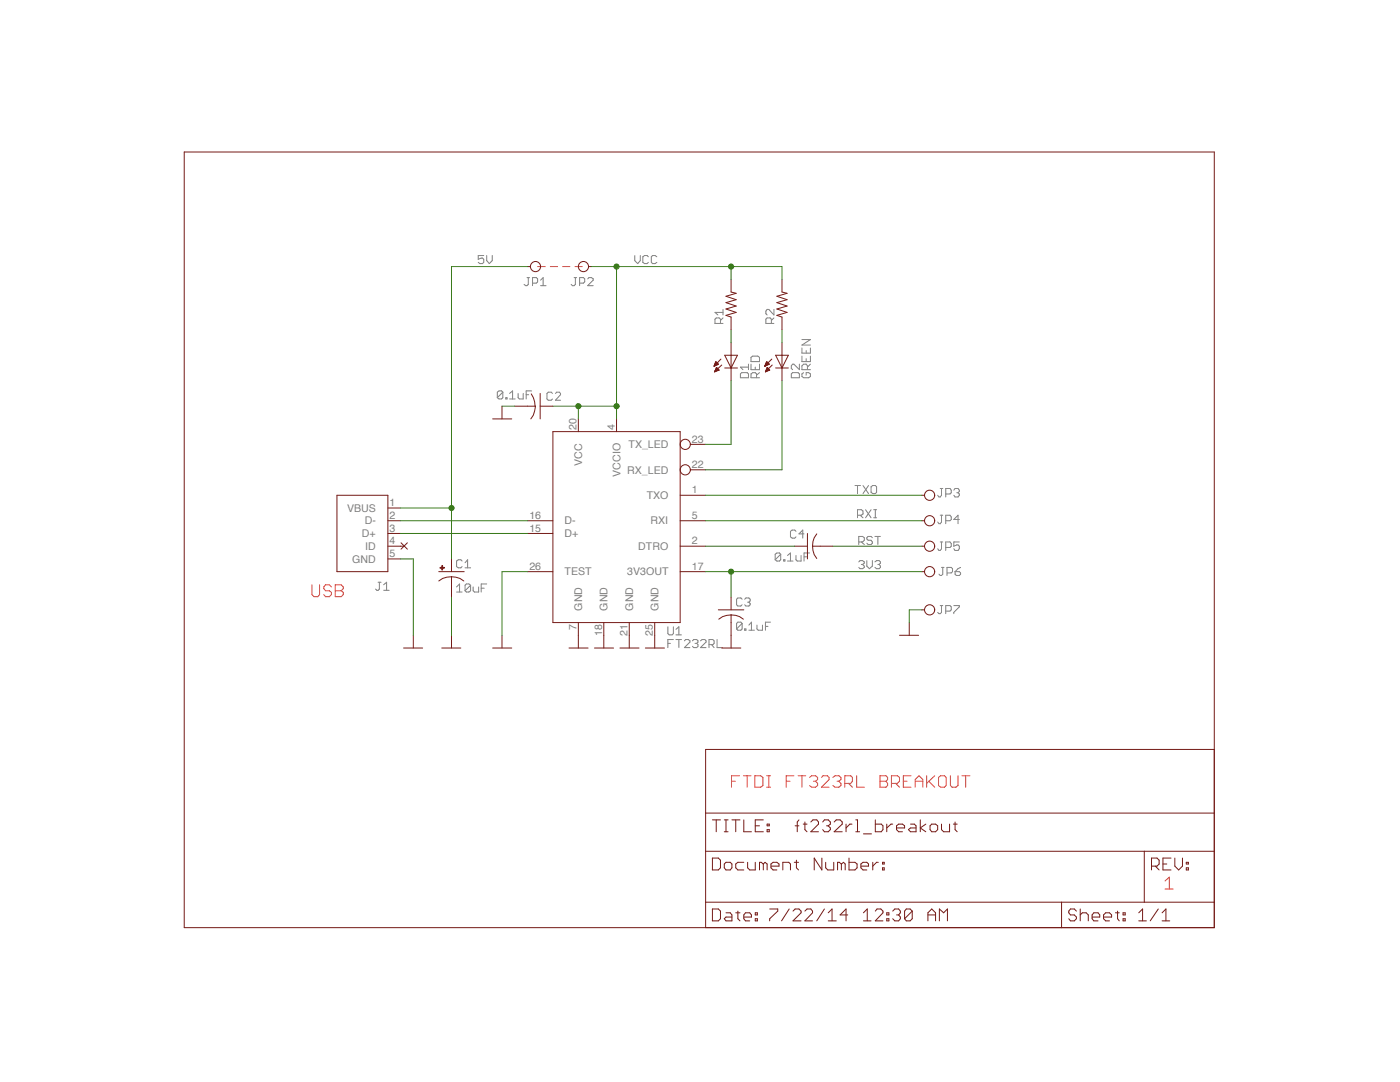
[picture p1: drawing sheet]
<?xml version="1.0" encoding="utf-8"?>
<!DOCTYPE eagle SYSTEM "eagle.dtd">
<eagle version="6.5.0">
<drawing>
<settings>
<setting alwaysvectorfont="no"/>
<setting verticaltext="up"/>
</settings>
<grid distance="0.1" unitdist="inch" unit="inch" style="lines" multiple="1" display="no" altdistance="0.01" altunitdist="inch" altunit="inch"/>
<schematic xreflabel="%F%N/%S.%C%R" xrefpart="/%S.%C%R">
<libraries>
<library name="ft232rl_breakout">
<symbols>
<symbol name="FT232RL">
<wire x1="-12.7" y1="22.86" x2="12.7" y2="22.86" width="0.254" layer="94"/>
<wire x1="12.7" y1="22.86" x2="12.7" y2="-15.24" width="0.254" layer="94"/>
<wire x1="12.7" y1="-15.24" x2="-12.7" y2="-15.24" width="0.254" layer="94"/>
<wire x1="-12.7" y1="-15.24" x2="-12.7" y2="22.86" width="0.254" layer="94"/>
<pin name="3V3OUT" x="17.78" y="-5.08" length="middle" direction="pwr" rot="R180"/>
<pin name="D+" x="-17.78" y="2.54" length="middle" direction="pas"/>
<pin name="D-" x="-17.78" y="5.08" length="middle" direction="pas"/>
<pin name="DTRO" x="17.78" y="0" length="middle" direction="out" rot="R180"/>
<pin name="GND@1" x="-7.62" y="-17.78" length="short" direction="pwr" rot="R90"/>
<pin name="GND@2" x="-2.54" y="-17.78" length="short" direction="pwr" rot="R90"/>
<pin name="GND@3" x="2.54" y="-17.78" length="short" direction="pwr" rot="R90"/>
<pin name="GND@4" x="7.62" y="-17.78" length="short" direction="pwr" rot="R90"/>
<pin name="RXI" x="17.78" y="5.08" length="middle" direction="in" rot="R180"/>
<pin name="RX_LED" x="17.78" y="15.24" length="middle" direction="out" function="dot" rot="R180"/>
<pin name="TEST" x="-17.78" y="-5.08" length="middle" direction="in"/>
<pin name="TXO" x="17.78" y="10.16" length="middle" direction="out" rot="R180"/>
<pin name="TX_LED" x="17.78" y="20.32" length="middle" direction="out" function="dot" rot="R180"/>
<pin name="VCC" x="-7.62" y="25.4" length="short" direction="pwr" rot="R270"/>
<pin name="VCCIO" x="0" y="25.4" length="short" direction="pwr" rot="R270"/>
<text x="10.16" y="-17.78" size="1.778" layer="95">&gt;NAME</text>
<text x="10.16" y="-20.32" size="1.778" layer="96">&gt;VALUE</text>
</symbol>
<symbol name="C-US">
<wire x1="-2.54" y1="0" x2="2.54" y2="0" width="0.254" layer="94"/>
<wire x1="0" y1="-1.016" x2="0" y2="-1.0161" width="0.1524" layer="94"/>
<wire x1="0" y1="-1.0161" x2="0" y2="-2.54" width="0.1524" layer="94"/>
<wire x1="0" y1="-1" x2="2.4892" y2="-1.8542" width="0.254" layer="94" curve="-37.878202"/>
<wire x1="-2.4668" y1="-1.8504" x2="0" y2="-1.0161" width="0.254" layer="94" curve="-37.373024"/>
<pin name="1" x="0" y="2.54" visible="off" length="short" direction="pas" swaplevel="1" rot="R270"/>
<pin name="2" x="0" y="-5.08" visible="off" length="short" direction="pas" swaplevel="1" rot="R90"/>
<text x="1.016" y="0.635" size="1.778" layer="95">&gt;NAME</text>
<text x="1.016" y="-4.191" size="1.778" layer="96">&gt;VALUE</text>
</symbol>
<symbol name="CPOL-US">
<rectangle x1="-2.253" y1="0.668" x2="-1.364" y2="0.795" layer="94"/>
<rectangle x1="-1.872" y1="0.287" x2="-1.745" y2="1.176" layer="94"/>
<wire x1="-2.54" y1="0" x2="2.54" y2="0" width="0.254" layer="94"/>
<wire x1="0" y1="-1.016" x2="0" y2="-1.0161" width="0.1524" layer="94"/>
<wire x1="0" y1="-1.0161" x2="0" y2="-2.54" width="0.1524" layer="94"/>
<wire x1="0" y1="-1" x2="2.4892" y2="-1.8542" width="0.254" layer="94" curve="-37.878202"/>
<wire x1="-2.4669" y1="-1.8504" x2="0" y2="-1.0161" width="0.254" layer="94" curve="-37.376341"/>
<pin name="+" x="0" y="2.54" visible="off" length="short" direction="pas" swaplevel="1" rot="R270"/>
<pin name="-" x="0" y="-5.08" visible="off" length="short" direction="pas" swaplevel="1" rot="R90"/>
<text x="1.016" y="0.635" size="1.778" layer="95">&gt;NAME</text>
<text x="1.016" y="-4.191" size="1.778" layer="96">&gt;VALUE</text>
</symbol>
<symbol name="DOCFIELD">
<wire x1="0" y1="0" x2="71.12" y2="0" width="0.1016" layer="94"/>
<wire x1="101.6" y1="15.24" x2="87.63" y2="15.24" width="0.1016" layer="94"/>
<wire x1="0" y1="0" x2="0" y2="5.08" width="0.1016" layer="94"/>
<wire x1="0" y1="5.08" x2="71.12" y2="5.08" width="0.1016" layer="94"/>
<wire x1="0" y1="5.08" x2="0" y2="15.24" width="0.1016" layer="94"/>
<wire x1="101.6" y1="15.24" x2="101.6" y2="5.08" width="0.1016" layer="94"/>
<wire x1="71.12" y1="5.08" x2="71.12" y2="0" width="0.1016" layer="94"/>
<wire x1="71.12" y1="5.08" x2="87.63" y2="5.08" width="0.1016" layer="94"/>
<wire x1="71.12" y1="0" x2="101.6" y2="0" width="0.1016" layer="94"/>
<wire x1="87.63" y1="15.24" x2="87.63" y2="5.08" width="0.1016" layer="94"/>
<wire x1="87.63" y1="15.24" x2="0" y2="15.24" width="0.1016" layer="94"/>
<wire x1="87.63" y1="5.08" x2="101.6" y2="5.08" width="0.1016" layer="94"/>
<wire x1="101.6" y1="5.08" x2="101.6" y2="0" width="0.1016" layer="94"/>
<wire x1="0" y1="15.24" x2="0" y2="22.86" width="0.1016" layer="94"/>
<wire x1="101.6" y1="35.56" x2="0" y2="35.56" width="0.1016" layer="94"/>
<wire x1="101.6" y1="35.56" x2="101.6" y2="22.86" width="0.1016" layer="94"/>
<wire x1="0" y1="22.86" x2="101.6" y2="22.86" width="0.1016" layer="94"/>
<wire x1="0" y1="22.86" x2="0" y2="35.56" width="0.1016" layer="94"/>
<wire x1="101.6" y1="22.86" x2="101.6" y2="15.24" width="0.1016" layer="94"/>
<text x="1.27" y="1.27" size="2.54" layer="94" font="vector">Date:</text>
<text x="12.7" y="1.27" size="2.54" layer="94" font="vector">&gt;LAST_DATE_TIME</text>
<text x="72.39" y="1.27" size="2.54" layer="94" font="vector">Sheet:</text>
<text x="86.36" y="1.27" size="2.54" layer="94" font="vector">&gt;SHEET</text>
<text x="88.9" y="11.43" size="2.54" layer="94" font="vector">REV:</text>
<text x="1.27" y="19.05" size="2.54" layer="94" font="vector">TITLE:</text>
<text x="1.27" y="11.43" size="2.54" layer="94" font="vector">Document Number:</text>
<text x="17.78" y="19.05" size="2.54" layer="94" font="vector">&gt;DRAWING_NAME</text>
</symbol>
<symbol name="GND">
<wire x1="-1.905" y1="0" x2="1.905" y2="0" width="0.254" layer="94"/>
<pin name="GND" x="0" y="2.54" visible="off" length="short" direction="sup" rot="R270"/>
</symbol>
<symbol name="LED">
<wire x1="1.27" y1="0" x2="0" y2="-2.54" width="0.254" layer="94"/>
<wire x1="0" y1="-2.54" x2="-1.27" y2="0" width="0.254" layer="94"/>
<wire x1="1.27" y1="-2.54" x2="0" y2="-2.54" width="0.254" layer="94"/>
<wire x1="0" y1="-2.54" x2="-1.27" y2="-2.54" width="0.254" layer="94"/>
<wire x1="1.27" y1="0" x2="0" y2="0" width="0.254" layer="94"/>
<wire x1="0" y1="0" x2="-1.27" y2="0" width="0.254" layer="94"/>
<wire x1="0" y1="0" x2="0" y2="-2.54" width="0.1524" layer="94"/>
<wire x1="-2.032" y1="-0.762" x2="-3.429" y2="-2.159" width="0.1524" layer="94"/>
<wire x1="-1.905" y1="-1.905" x2="-3.302" y2="-3.302" width="0.1524" layer="94"/>
<pin name="A" x="0" y="2.54" visible="off" length="short" direction="pas" rot="R270"/>
<pin name="C" x="0" y="-5.08" visible="off" length="short" direction="pas" rot="R90"/>
<text x="3.556" y="-4.572" size="1.778" layer="95" rot="R90">&gt;NAME</text>
<text x="5.715" y="-4.572" size="1.778" layer="96" rot="R90">&gt;VALUE</text>
<polygon width="0.1524" layer="94">
<vertex x="-3.429" y="-2.159"/>
<vertex x="-3.048" y="-1.27"/>
<vertex x="-2.54" y="-1.778"/>
</polygon>
<polygon width="0.1524" layer="94">
<vertex x="-3.302" y="-3.302"/>
<vertex x="-2.921" y="-2.413"/>
<vertex x="-2.413" y="-2.921"/>
</polygon>
</symbol>
<symbol name="NC">
<wire x1="0" y1="0" x2="-0.762" y2="0" width="0.1524" layer="94"/>
<wire x1="-1.397" y1="0.635" x2="-0.127" y2="-0.635" width="0.254" layer="94"/>
<wire x1="-0.127" y1="0.635" x2="-1.397" y2="-0.635" width="0.254" layer="94"/>
</symbol>
<symbol name="PINHD1">
<pin name="1" x="-2.54" y="0" visible="off" length="short" direction="pas" function="dot"/>
<text x="-6.35" y="3.175" size="1.778" layer="95">&gt;NAME</text>
</symbol>
<symbol name="R-US">
<wire x1="-2.54" y1="0" x2="-2.159" y2="1.016" width="0.2032" layer="94"/>
<wire x1="-2.159" y1="1.016" x2="-1.524" y2="-1.016" width="0.2032" layer="94"/>
<wire x1="-1.524" y1="-1.016" x2="-0.889" y2="1.016" width="0.2032" layer="94"/>
<wire x1="-0.889" y1="1.016" x2="-0.254" y2="-1.016" width="0.2032" layer="94"/>
<wire x1="-0.254" y1="-1.016" x2="0.381" y2="1.016" width="0.2032" layer="94"/>
<wire x1="0.381" y1="1.016" x2="1.016" y2="-1.016" width="0.2032" layer="94"/>
<wire x1="1.016" y1="-1.016" x2="1.651" y2="1.016" width="0.2032" layer="94"/>
<wire x1="1.651" y1="1.016" x2="2.286" y2="-1.016" width="0.2032" layer="94"/>
<wire x1="2.286" y1="-1.016" x2="2.54" y2="0" width="0.2032" layer="94"/>
<pin name="1" x="-5.08" y="0" visible="off" length="short" direction="pas" swaplevel="1"/>
<pin name="2" x="5.08" y="0" visible="off" length="short" direction="pas" swaplevel="1" rot="R180"/>
<text x="-3.81" y="1.4986" size="1.778" layer="95">&gt;NAME</text>
<text x="-3.81" y="-3.302" size="1.778" layer="96">&gt;VALUE</text>
</symbol>
<symbol name="USB">
<wire x1="-5.08" y1="12.7" x2="5.08" y2="12.7" width="0.254" layer="94"/>
<wire x1="5.08" y1="12.7" x2="5.08" y2="-2.54" width="0.254" layer="94"/>
<wire x1="5.08" y1="-2.54" x2="-5.08" y2="-2.54" width="0.254" layer="94"/>
<wire x1="-5.08" y1="12.7" x2="-5.08" y2="-2.54" width="0.254" layer="94"/>
<pin name="D+" x="7.62" y="5.08" length="short" rot="R180"/>
<pin name="D-" x="7.62" y="7.62" length="short" rot="R180"/>
<pin name="GND" x="7.62" y="0" length="short" rot="R180"/>
<pin name="ID" x="7.62" y="2.54" length="short" rot="R180"/>
<pin name="VBUS" x="7.62" y="10.16" length="short" rot="R180"/>
<text x="5.842" y="-6.35" size="1.778" layer="95" rot="MR0">&gt;NAME</text>
</symbol>
</symbols>
<devicesets>
<deviceset name="FT232RL">
<gates>
<gate name="1" symbol="FT232RL" x="0" y="0"/>
</gates>
<devices>
<device name="" package="SSOP28DB">
<connects>
<connect gate="1" pin="3V3OUT" pad="17"/>
<connect gate="1" pin="D+" pad="15"/>
<connect gate="1" pin="D-" pad="16"/>
<connect gate="1" pin="DTRO" pad="2"/>
<connect gate="1" pin="GND@1" pad="7"/>
<connect gate="1" pin="GND@2" pad="18"/>
<connect gate="1" pin="GND@3" pad="21"/>
<connect gate="1" pin="GND@4" pad="25"/>
<connect gate="1" pin="RXI" pad="5"/>
<connect gate="1" pin="RX_LED" pad="22"/>
<connect gate="1" pin="TEST" pad="26"/>
<connect gate="1" pin="TXO" pad="1"/>
<connect gate="1" pin="TX_LED" pad="23"/>
<connect gate="1" pin="VCC" pad="20"/>
<connect gate="1" pin="VCCIO" pad="4"/>
</connects>
<technologies>
<technology name=""/>
</technologies>
</device>
</devices>
</deviceset>
<deviceset name="C-US" prefix="C" uservalue="yes">
<gates>
<gate name="G$1" symbol="C-US" x="0" y="0"/>
</gates>
<devices>
<device name="C0402K" package="C0402K">
<connects>
<connect gate="G$1" pin="1" pad="1"/>
<connect gate="G$1" pin="2" pad="2"/>
</connects>
<technologies>
<technology name=""/>
</technologies>
</device>
</devices>
</deviceset>
<deviceset name="CPOL-US" prefix="C" uservalue="yes">
<gates>
<gate name="G$1" symbol="CPOL-US" x="0" y="0"/>
</gates>
<devices>
<device name="A/3216-18R" package="A/3216-18R">
<connects>
<connect gate="G$1" pin="+" pad="+"/>
<connect gate="G$1" pin="-" pad="-"/>
</connects>
<technologies>
<technology name=""/>
</technologies>
</device>
</devices>
</deviceset>
<deviceset name="DOCFIELD">
<gates>
<gate name="G$1" symbol="DOCFIELD" x="0" y="0"/>
</gates>
<devices>
<device name="">
<technologies>
<technology name=""/>
</technologies>
</device>
</devices>
</deviceset>
<deviceset name="GND" prefix="GND">
<gates>
<gate name="1" symbol="GND" x="0" y="0"/>
</gates>
<devices>
<device name="">
<technologies>
<technology name=""/>
</technologies>
</device>
</devices>
</deviceset>
<deviceset name="LED" prefix="L">
<gates>
<gate name="&gt;NAME" symbol="LED" x="0" y="0"/>
</gates>
<devices>
<device name="" package="LED_0402">
<connects>
<connect gate="&gt;NAME" pin="A" pad="A"/>
<connect gate="&gt;NAME" pin="C" pad="C"/>
</connects>
<technologies>
<technology name=""/>
</technologies>
</device>
</devices>
</deviceset>
<deviceset name="NC">
<gates>
<gate name="G$1" symbol="NC" x="0" y="0"/>
</gates>
<devices>
<device name="">
<technologies>
<technology name=""/>
</technologies>
</device>
</devices>
</deviceset>
<deviceset name="PINHD-1X1" prefix="JP" uservalue="yes">
<gates>
<gate name="G$1" symbol="PINHD1" x="0" y="0"/>
</gates>
<devices>
<device name="" package="1X01">
<connects>
<connect gate="G$1" pin="1" pad="1"/>
</connects>
<technologies>
<technology name=""/>
</technologies>
</device>
</devices>
</deviceset>
<deviceset name="R-US_" prefix="R" uservalue="yes">
<gates>
<gate name="G$1" symbol="R-US" x="0" y="0"/>
</gates>
<devices>
<device name="R0402" package="R0402">
<connects>
<connect gate="G$1" pin="1" pad="1"/>
<connect gate="G$1" pin="2" pad="2"/>
</connects>
<technologies>
<technology name=""/>
</technologies>
</device>
</devices>
</deviceset>
<deviceset name="USB" prefix="J">
<gates>
<gate name="G$1" symbol="USB" x="0" y="0"/>
</gates>
<devices>
<device name="" package="USB-MICRO-ZX62RD-AB-5P8">
<connects>
<connect gate="G$1" pin="D+" pad="3"/>
<connect gate="G$1" pin="D-" pad="2"/>
<connect gate="G$1" pin="GND" pad="5"/>
<connect gate="G$1" pin="ID" pad="4"/>
<connect gate="G$1" pin="VBUS" pad="1"/>
</connects>
<technologies>
<technology name=""/>
</technologies>
</device>
</devices>
</deviceset>
</devicesets>
</library>
</libraries>
<attributes>
</attributes>
<variantdefs>
</variantdefs>
<classes>
<class number="0" name="default" width="0" drill="0">
</class>
<class number="1" name="power" width="0.254" drill="0">
</class>
</classes>
<parts>
<part name="C4" library="ft232rl_breakout" deviceset="C-US" device="C0402K" value="0.1uF"/>
<part name="C1" library="ft232rl_breakout" deviceset="CPOL-US" device="A/3216-18R" value="10uF"/>
<part name="C3" library="ft232rl_breakout" deviceset="C-US" device="C0402K" value="0.1uF"/>
<part name="C2" library="ft232rl_breakout" deviceset="C-US" device="C0402K" value="0.1uF"/>
<part name="U$3" library="ft232rl_breakout" deviceset="NC" device=""/>
<part name="GND5" library="ft232rl_breakout" deviceset="GND" device=""/>
<part name="GND6" library="ft232rl_breakout" deviceset="GND" device=""/>
<part name="GND7" library="ft232rl_breakout" deviceset="GND" device=""/>
<part name="GND9" library="ft232rl_breakout" deviceset="GND" device=""/>
<part name="GND10" library="ft232rl_breakout" deviceset="GND" device=""/>
<part name="GND11" library="ft232rl_breakout" deviceset="GND" device=""/>
<part name="GND12" library="ft232rl_breakout" deviceset="GND" device=""/>
<part name="GND13" library="ft232rl_breakout" deviceset="GND" device=""/>
<part name="GND15" library="ft232rl_breakout" deviceset="GND" device=""/>
<part name="U$20" library="ft232rl_breakout" deviceset="DOCFIELD" device=""/>
<part name="J1" library="ft232rl_breakout" deviceset="USB" device=""/>
<part name="U1" library="ft232rl_breakout" deviceset="FT232RL" device=""/>
<part name="JP3" library="ft232rl_breakout" deviceset="PINHD-1X1" device=""/>
<part name="JP4" library="ft232rl_breakout" deviceset="PINHD-1X1" device=""/>
<part name="JP5" library="ft232rl_breakout" deviceset="PINHD-1X1" device=""/>
<part name="JP2" library="ft232rl_breakout" deviceset="PINHD-1X1" device=""/>
<part name="JP6" library="ft232rl_breakout" deviceset="PINHD-1X1" device=""/>
<part name="JP7" library="ft232rl_breakout" deviceset="PINHD-1X1" device=""/>
<part name="GND1" library="ft232rl_breakout" deviceset="GND" device=""/>
<part name="JP1" library="ft232rl_breakout" deviceset="PINHD-1X1" device=""/>
<part name="R1" library="ft232rl_breakout" deviceset="R-US_" device="R0402"/>
<part name="R2" library="ft232rl_breakout" deviceset="R-US_" device="R0402"/>
<part name="D1" library="ft232rl_breakout" deviceset="LED" device="" value="RED"/>
<part name="D2" library="ft232rl_breakout" deviceset="LED" device="" value="GREEN"/>
</parts>
<sheets>
<sheet>
<plain>
<text x="109.22" y="27.94" size="2.54" layer="97" font="vector">FTDI FT323RL BREAKOUT</text>
<wire x1="0" y1="154.94" x2="205.74" y2="154.94" width="0.1524" layer="94"/>
<wire x1="205.74" y1="154.94" x2="205.74" y2="0" width="0.1524" layer="94"/>
<wire x1="205.74" y1="0" x2="0" y2="0" width="0.1524" layer="94"/>
<wire x1="0" y1="0" x2="0" y2="154.94" width="0.1524" layer="94"/>
<text x="25.4" y="66.04" size="2.54" layer="97">USB</text>
<text x="195.834" y="7.62" size="2.54" layer="97">1</text>
<wire x1="70.612" y1="132.08" x2="79.502" y2="132.08" width="0.1524" layer="97" style="shortdash"/>
</plain>
<instances>
<instance part="C4" gate="G$1" x="124.46" y="76.2" smashed="yes" rot="R90">
<attribute name="NAME" x="121.031" y="77.724" size="1.778" layer="95"/>
<attribute name="VALUE" x="117.983" y="73.152" size="1.778" layer="96"/>
</instance>
<instance part="C1" gate="G$1" x="53.34" y="71.12"/>
<instance part="C3" gate="G$1" x="109.22" y="63.5"/>
<instance part="C2" gate="G$1" x="71.12" y="104.14" smashed="yes" rot="R270">
<attribute name="NAME" x="72.39" y="105.283" size="1.778" layer="95"/>
<attribute name="VALUE" x="62.484" y="105.537" size="1.778" layer="96"/>
</instance>
<instance part="U$3" gate="G$1" x="43.18" y="76.2" rot="R180"/>
<instance part="GND5" gate="1" x="45.72" y="55.88"/>
<instance part="GND6" gate="1" x="53.34" y="55.88"/>
<instance part="GND7" gate="1" x="63.5" y="55.88"/>
<instance part="GND9" gate="1" x="78.74" y="55.88"/>
<instance part="GND10" gate="1" x="83.82" y="55.88"/>
<instance part="GND11" gate="1" x="88.9" y="55.88"/>
<instance part="GND12" gate="1" x="93.98" y="55.88"/>
<instance part="GND13" gate="1" x="109.22" y="55.88"/>
<instance part="GND15" gate="1" x="63.5" y="101.6"/>
<instance part="U$20" gate="G$1" x="104.14" y="0"/>
<instance part="J1" gate="G$1" x="35.56" y="73.66"/>
<instance part="U1" gate="1" x="86.36" y="76.2"/>
<instance part="JP3" gate="G$1" x="149.86" y="86.36" smashed="yes">
<attribute name="NAME" x="150.368" y="85.979" size="1.778" layer="95"/>
</instance>
<instance part="JP4" gate="G$1" x="149.86" y="81.28" smashed="yes">
<attribute name="NAME" x="150.368" y="80.645" size="1.778" layer="95"/>
</instance>
<instance part="JP5" gate="G$1" x="149.86" y="76.2" smashed="yes">
<attribute name="NAME" x="150.368" y="75.311" size="1.778" layer="95"/>
</instance>
<instance part="JP2" gate="G$1" x="78.74" y="132.08" smashed="yes" rot="R180">
<attribute name="NAME" x="77.216" y="128.143" size="1.778" layer="95"/>
</instance>
<instance part="JP6" gate="G$1" x="149.86" y="71.12" smashed="yes">
<attribute name="NAME" x="150.622" y="70.231" size="1.778" layer="95"/>
</instance>
<instance part="JP7" gate="G$1" x="149.86" y="63.5" smashed="yes">
<attribute name="NAME" x="150.368" y="62.611" size="1.778" layer="95"/>
</instance>
<instance part="GND1" gate="1" x="144.78" y="58.42"/>
<instance part="JP1" gate="G$1" x="71.12" y="132.08" smashed="yes">
<attribute name="NAME" x="67.818" y="128.143" size="1.778" layer="95"/>
</instance>
<instance part="R1" gate="G$1" x="109.22" y="124.46" rot="R90"/>
<instance part="R2" gate="G$1" x="119.38" y="124.46" rot="R90"/>
<instance part="D1" gate="&gt;NAME" x="109.22" y="114.3"/>
<instance part="D2" gate="&gt;NAME" x="119.38" y="114.3"/>
</instances>
<busses>
</busses>
<nets>
<net name="GND" class="0">
<segment>
<wire x1="43.18" y1="73.66" x2="45.72" y2="73.66" width="0.1524" layer="91"/>
<wire x1="45.72" y1="73.66" x2="45.72" y2="58.42" width="0.1524" layer="91"/>
<pinref part="GND5" gate="1" pin="GND"/>
<pinref part="J1" gate="G$1" pin="GND"/>
</segment>
<segment>
<pinref part="C1" gate="G$1" pin="-"/>
<wire x1="53.34" y1="66.04" x2="53.34" y2="58.42" width="0.1524" layer="91"/>
<pinref part="GND6" gate="1" pin="GND"/>
</segment>
<segment>
<wire x1="68.58" y1="71.12" x2="63.5" y2="71.12" width="0.1524" layer="91"/>
<wire x1="63.5" y1="71.12" x2="63.5" y2="58.42" width="0.1524" layer="91"/>
<pinref part="GND7" gate="1" pin="GND"/>
<pinref part="U1" gate="1" pin="TEST"/>
</segment>
<segment>
<pinref part="C3" gate="G$1" pin="2"/>
<pinref part="GND13" gate="1" pin="GND"/>
</segment>
<segment>
<pinref part="GND15" gate="1" pin="GND"/>
<pinref part="C2" gate="G$1" pin="2"/>
<wire x1="63.5" y1="104.14" x2="66.04" y2="104.14" width="0.1524" layer="91"/>
</segment>
<segment>
<pinref part="U1" gate="1" pin="GND@4"/>
<pinref part="GND12" gate="1" pin="GND"/>
</segment>
<segment>
<pinref part="U1" gate="1" pin="GND@3"/>
<pinref part="GND11" gate="1" pin="GND"/>
</segment>
<segment>
<pinref part="U1" gate="1" pin="GND@2"/>
<pinref part="GND10" gate="1" pin="GND"/>
</segment>
<segment>
<pinref part="U1" gate="1" pin="GND@1"/>
<pinref part="GND9" gate="1" pin="GND"/>
</segment>
<segment>
<pinref part="JP7" gate="G$1" pin="1"/>
<pinref part="GND1" gate="1" pin="GND"/>
<wire x1="147.32" y1="63.5" x2="144.78" y2="63.5" width="0.1524" layer="91"/>
<wire x1="144.78" y1="63.5" x2="144.78" y2="60.96" width="0.1524" layer="91"/>
</segment>
</net>
<net name="RST" class="0">
<segment>
<label x="134.62" y="76.454" size="1.778" layer="95"/>
<pinref part="C4" gate="G$1" pin="2"/>
<wire x1="129.54" y1="76.2" x2="147.32" y2="76.2" width="0.1524" layer="91"/>
<pinref part="JP5" gate="G$1" pin="1"/>
</segment>
</net>
<net name="TXO" class="0">
<segment>
<wire x1="104.14" y1="86.36" x2="147.32" y2="86.36" width="0.1524" layer="91"/>
<label x="133.858" y="86.614" size="1.778" layer="95"/>
<pinref part="JP3" gate="G$1" pin="1"/>
<pinref part="U1" gate="1" pin="TXO"/>
</segment>
</net>
<net name="RXI" class="0">
<segment>
<wire x1="104.14" y1="81.28" x2="147.32" y2="81.28" width="0.1524" layer="91"/>
<label x="134.366" y="81.788" size="1.778" layer="95"/>
<pinref part="JP4" gate="G$1" pin="1"/>
<pinref part="U1" gate="1" pin="RXI"/>
</segment>
</net>
<net name="N$10" class="0">
<segment>
<wire x1="43.18" y1="78.74" x2="68.58" y2="78.74" width="0.1524" layer="91"/>
<pinref part="J1" gate="G$1" pin="D+"/>
<pinref part="U1" gate="1" pin="D+"/>
</segment>
</net>
<net name="N$15" class="0">
<segment>
<wire x1="43.18" y1="81.28" x2="68.58" y2="81.28" width="0.1524" layer="91"/>
<pinref part="J1" gate="G$1" pin="D-"/>
<pinref part="U1" gate="1" pin="D-"/>
</segment>
</net>
<net name="N$11" class="0">
<segment>
<pinref part="C4" gate="G$1" pin="1"/>
<wire x1="104.14" y1="76.2" x2="121.92" y2="76.2" width="0.1524" layer="91"/>
<pinref part="U1" gate="1" pin="DTRO"/>
</segment>
</net>
<net name="3V3" class="0">
<segment>
<pinref part="C3" gate="G$1" pin="1"/>
<wire x1="104.14" y1="71.12" x2="109.22" y2="71.12" width="0.1524" layer="91"/>
<wire x1="109.22" y1="71.12" x2="109.22" y2="66.04" width="0.1524" layer="91"/>
<pinref part="U1" gate="1" pin="3V3OUT"/>
<pinref part="JP6" gate="G$1" pin="1"/>
<wire x1="109.22" y1="71.12" x2="147.32" y2="71.12" width="0.1524" layer="91"/>
<junction x="109.22" y="71.12"/>
<label x="134.62" y="71.628" size="1.778" layer="95"/>
</segment>
</net>
<net name="5V" class="0">
<segment>
<pinref part="C1" gate="G$1" pin="+"/>
<wire x1="68.58" y1="132.08" x2="53.34" y2="132.08" width="0.1524" layer="91"/>
<wire x1="53.34" y1="132.08" x2="53.34" y2="83.82" width="0.1524" layer="91"/>
<wire x1="53.34" y1="83.82" x2="53.34" y2="73.66" width="0.1524" layer="91"/>
<wire x1="43.18" y1="83.82" x2="53.34" y2="83.82" width="0.1524" layer="91"/>
<junction x="53.34" y="83.82"/>
<pinref part="J1" gate="G$1" pin="VBUS"/>
<pinref part="JP1" gate="G$1" pin="1"/>
<label x="58.674" y="132.588" size="1.778" layer="95"/>
</segment>
</net>
<net name="VCC" class="0">
<segment>
<pinref part="U1" gate="1" pin="VCCIO"/>
<wire x1="86.36" y1="104.14" x2="86.36" y2="101.6" width="0.1524" layer="91"/>
<wire x1="86.36" y1="104.14" x2="86.36" y2="132.08" width="0.1524" layer="91"/>
<junction x="86.36" y="104.14"/>
<pinref part="U1" gate="1" pin="VCC"/>
<wire x1="86.36" y1="132.08" x2="81.28" y2="132.08" width="0.1524" layer="91"/>
<wire x1="78.74" y1="101.6" x2="78.74" y2="104.14" width="0.1524" layer="91"/>
<wire x1="78.74" y1="104.14" x2="86.36" y2="104.14" width="0.1524" layer="91"/>
<junction x="78.74" y="104.14"/>
<pinref part="C2" gate="G$1" pin="1"/>
<wire x1="73.66" y1="104.14" x2="78.74" y2="104.14" width="0.1524" layer="91"/>
<pinref part="JP2" gate="G$1" pin="1"/>
<pinref part="R2" gate="G$1" pin="2"/>
<wire x1="86.36" y1="132.08" x2="109.22" y2="132.08" width="0.1524" layer="91"/>
<wire x1="109.22" y1="132.08" x2="119.38" y2="132.08" width="0.1524" layer="91"/>
<wire x1="119.38" y1="132.08" x2="119.38" y2="129.54" width="0.1524" layer="91"/>
<pinref part="R1" gate="G$1" pin="2"/>
<wire x1="109.22" y1="129.54" x2="109.22" y2="132.08" width="0.1524" layer="91"/>
<junction x="86.36" y="132.08"/>
<junction x="109.22" y="132.08"/>
<label x="89.916" y="132.588" size="1.778" layer="95"/>
</segment>
</net>
<net name="N$2" class="0">
<segment>
<pinref part="U1" gate="1" pin="TX_LED"/>
<wire x1="104.14" y1="96.52" x2="109.22" y2="96.52" width="0.1524" layer="91"/>
<wire x1="109.22" y1="96.52" x2="109.22" y2="109.22" width="0.1524" layer="91"/>
<pinref part="D1" gate="&gt;NAME" pin="C"/>
</segment>
</net>
<net name="N$3" class="0">
<segment>
<pinref part="U1" gate="1" pin="RX_LED"/>
<wire x1="104.14" y1="91.44" x2="119.38" y2="91.44" width="0.1524" layer="91"/>
<wire x1="119.38" y1="91.44" x2="119.38" y2="109.22" width="0.1524" layer="91"/>
<pinref part="D2" gate="&gt;NAME" pin="C"/>
</segment>
</net>
<net name="N$4" class="0">
<segment>
<pinref part="R1" gate="G$1" pin="1"/>
<pinref part="D1" gate="&gt;NAME" pin="A"/>
<wire x1="109.22" y1="119.38" x2="109.22" y2="116.84" width="0.1524" layer="91"/>
</segment>
</net>
<net name="N$5" class="0">
<segment>
<pinref part="R2" gate="G$1" pin="1"/>
<pinref part="D2" gate="&gt;NAME" pin="A"/>
<wire x1="119.38" y1="119.38" x2="119.38" y2="116.84" width="0.1524" layer="91"/>
</segment>
</net>
</nets>
</sheet>
</sheets>
<errors>
<approved hash="102,1,119.38,129.54,VOUT,VCC,,,,"/>
<approved hash="104,1,190.5,160.02,U3,AGND,GND,,,"/>
<approved hash="104,1,190.5,213.36,U3,AVCC,VCC,,,"/>
<approved hash="104,1,63.5,48.26,U2,3V3OUT,N$16,,,"/>
<approved hash="104,1,38.1,78.74,U2,VCC,VUSB,,,"/>
<approved hash="104,1,45.72,78.74,U2,VCCIO,VUSB,,,"/>
<approved hash="202,1,119.38,121.92,U4,FB,,,,"/>
<approved hash="104,1,99.06,129.54,U4,VIN,+5V,,,"/>
<approved hash="117,1,190.5,203.2,AREF,,,,,"/>
<approved hash="106,1,238.76,180.34,DEBUG,,,,,"/>
<approved hash="105,1,237.49,83.82,N$3,,,,,"/>
<approved hash="105,1,237.49,68.58,N$24,,,,,"/>
<approved hash="105,1,237.49,66.04,N$25,,,,,"/>
</errors>
</schematic>
</drawing>
</eagle>
